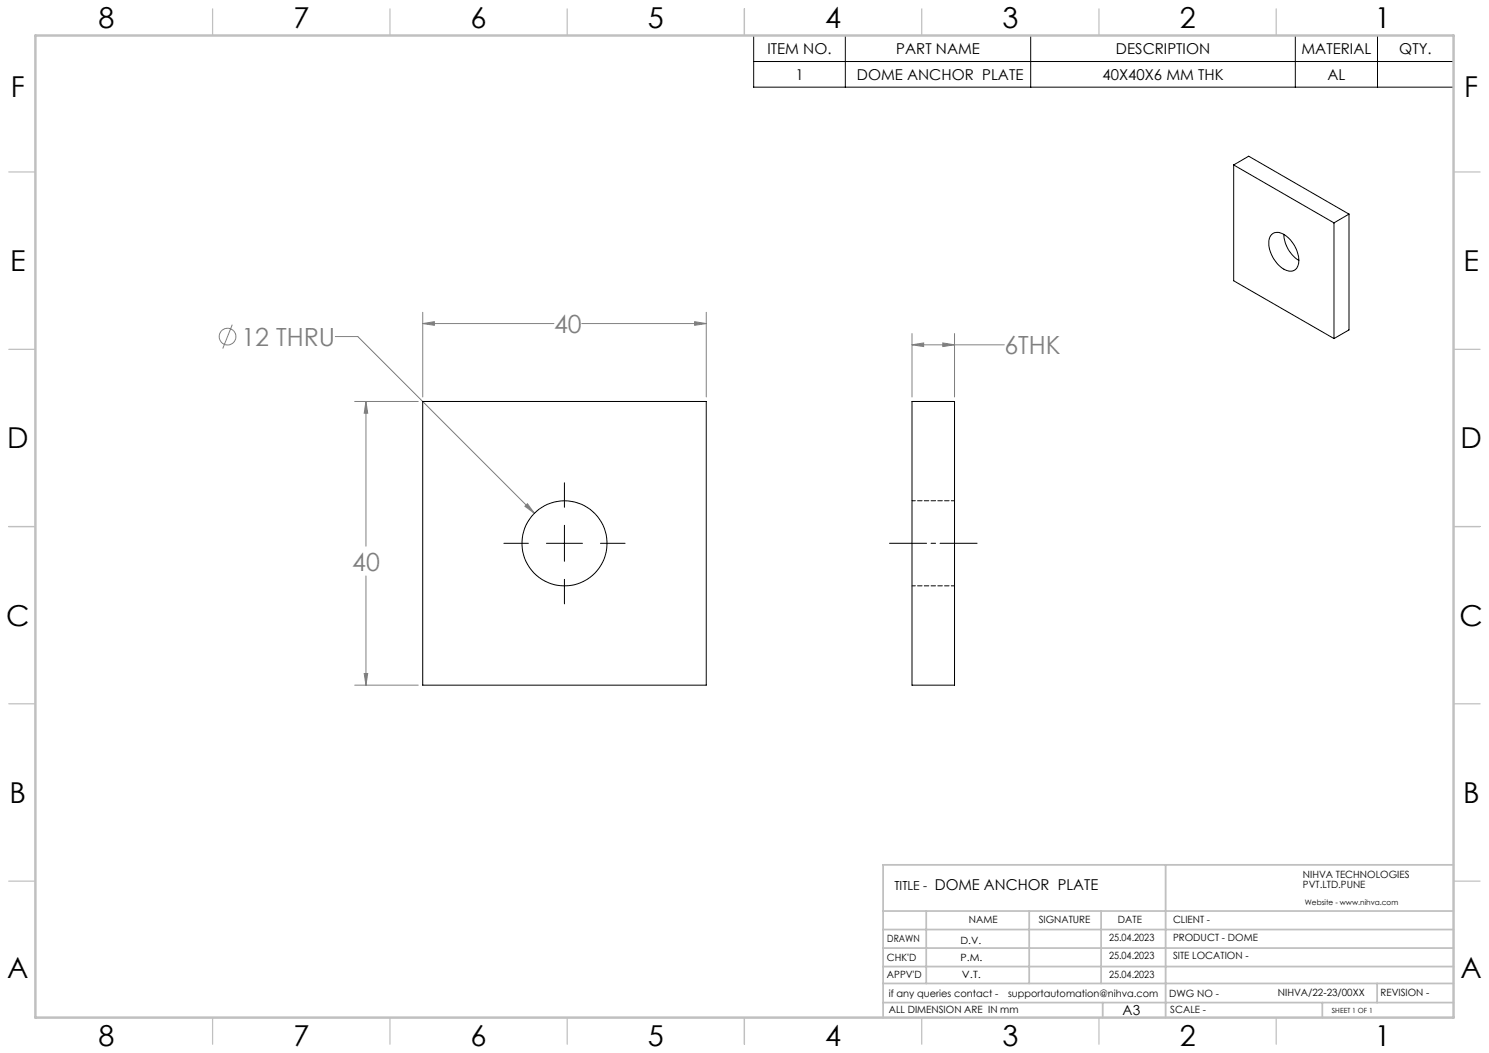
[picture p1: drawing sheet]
<svg xmlns="http://www.w3.org/2000/svg" width="420mm" height="297mm" viewBox="0 0 420 297" stroke-linecap="round" stroke-linejoin="round" font-family="sans-serif">
<g fill="none" stroke="#808080" stroke-width=".28">
<path d="M65.5 91.6l-2.7 6.7M94.6 94.9h6.3l49.8 49.9M119.2 91.3l3.3-.6v1.1zM119.2 88.1v23.9M119.2 91.3h37M164.1 91.3h35.1M195.9 90.7l3.3 .6-3.3 .5zM199.2 88.1v23.9M257.2 97.3l3.3-.6v1.1zM257.2 94.1v17.9M257.2 97.3h26.1M265.9 96.7l3.3 .6-3.3 .5z"/>
<path d="M269.2 94.1v17.9M100 113.2h18M103.2 113.2l.5 3.4h-1zM103.2 113.2v40.9M148.8 142.1l1.9 2.7-2.6-2zM103.2 162.5v30.7M100 193.2h18M102.7 190h1l-.5 3.2z"/>
<circle cx="64.2" cy="95" r="2.35"/>
</g>
<path d="M212.6 10h197.4v14.6h-197.4zM212.6 17.4h197.4M238.4 10v14.6M290.7 10v14.6M365.4 10v14.6M388.5 10v14.6M159.2 136.2v6.9M142.1 153.2h6.9M154.1 153.2h10.2M159.2 148.2v10.1M169.4 153.2h6.9M159.2 163.4v6.9" fill="none" stroke="#000" stroke-width=".28"/>
<path d="M250.9 153.2h24.7" fill="none" stroke="#000" stroke-width=".28" stroke-dasharray="15.2 1.3 1.3 1.3" stroke-dashoffset="4.8"/>
<g fill="none" stroke="#c0c0c0" stroke-width=".35">
<path d="M60 2.5v7.5M110 2.5v7.5M160 2.5v7.5M210 2.5v7.5M260 2.5v7.5M310 2.5v7.5M360 2.5v7.5M2.5 48.5h7.5M410 48.5h7.5M2.5 98.5h7.5M410 98.5h7.5M2.5 148.5h7.5"/>
<path d="M410 148.5h7.5M2.5 198.5h7.5M410 198.5h7.5M2.5 248.5h7.5M410 248.5h7.5M60 287v7.5M110 287v7.5M160 287v7.5M210 287v7.5M260 287v7.5M310 287v7.5M360 287v7.5"/>
</g>
<g fill="none" stroke="#c0c0c0" stroke-width=".5">
<path d="M249.1 257h160.9M261.3 257v20.4M290.3 257v20.4M310.6 257v20.4M328.8 243.9v43.1M410 243.9h-160.9v43.1M249.1 272.6h160.9M249.1 267.4h160.9M249.1 262.2h160.9M249.1 277.4h160.9M388.4 277.4v5.4M249.1 282.8h160.9"/>
<path d="M311 282.8v4.2M373 282.8v4.2"/>
</g>
<path d="M10 10h400v277h-400z" fill="none" stroke="#c0c0c0" stroke-width=".7"/>
<path d="M195.9 90.7l3.3 .6-3.3 .5zM119.2 91.3l3.3-.6v1.1zM103.2 113.2l.5 3.4h-1zM102.7 190h1l-.5 3.2zM148.8 142.1l-.7 .7 2.6 2zM257.2 97.3l3.3-.6v1.1zM265.9 96.7l3.3 .6-3.3 .5z" fill="#808080"/>
<g fill="none" stroke="#000" stroke-width=".28">
<path d="M348 46.5l28.3 16.4M348 46.5l4.2-2.4 28.3 16.3M348 46.5v32.7l28.3 16.3M358.8 66a3.4 3.4 0 0 1 4.3 .8 8.5 8.5 0 0 1 3 8.2 2.46 2.46 0 0 1-4 .9 8.7 8.7 0 0 1-4-8.9zM362.1 66.1a9.2 9.2 0 0 0 4.3 7.3M376.3 62.9v32.6M380.5 60.4v32.7l-4.2 2.4M380.5 60.4l-4.2 2.5M119.2 113.2h80v80h-80zM257.2 113.2h12v80h-12z"/>
<circle cx="159.2" cy="153.2" r="12"/>
</g>
<path d="M269.3 141.2h-12M257.3 165.2h12" fill="none" stroke="#000" stroke-width=".28" stroke-dasharray="1.3 .6" stroke-dashoffset=".3"/>
<g font-size="8.1">
<text x="27.8" y="8">8</text>
<text x="82.8" y="8">7</text>
<text x="132.8" y="8">6</text>
<text x="182.8" y="8">5</text>
<text x="232.8" y="8">4</text>
<text x="282.8" y="8">3</text>
<text x="332.8" y="8">2</text>
<text x="387.8" y="8">1</text>
<text x="3" y="27.2">F</text>
<text x="413" y="27.2">F</text>
<text x="2.8" y="76.5">E</text>
<text x="412.8" y="76.5">E</text>
<text x="2" y="126.5">D</text>
<text x="412" y="126.5">D</text>
<text x="1.7" y="176.5">C</text>
<text x="411.7" y="176.5">C</text>
<text x="2.7" y="226.5">B</text>
<text x="412.7" y="226.5">B</text>
<text x="2" y="275.7">A</text>
<text x="412" y="275.7">A</text>
<text x="27.8" y="295">8</text>
<text x="82.8" y="295">7</text>
<text x="132.8" y="295">6</text>
<text x="182.8" y="295">5</text>
<text x="232.8" y="295">4</text>
<text x="282.8" y="295">3</text>
<text x="332.8" y="295">2</text>
<text x="387.8" y="295">1</text>
</g>
<g font-size="7.1" fill="#808080">
<text x="156.3" y="93.9">40</text>
<text x="68.1" y="97.6">12 THRU</text>
<text x="283.3" y="99.9">6THK</text>
<text x="99.3" y="160.9">40</text>
</g>
<g font-size="4.2">
<text x="216.5" y="15.2">ITEM NO.</text>
<text x="252.8" y="15.2">PART NAME</text>
<text x="314.8" y="15.2">DESCRIPTION</text>
<text x="367.1" y="15.2">MATERIAL</text>
<text x="394.7" y="15.2">QTY.</text>
<text x="224.3" y="22.5">1</text>
<text x="241.7" y="22.5">DOME ANCHOR PLATE</text>
<text x="311" y="22.5">40X40X6 MM THK</text>
<text x="374.4" y="22.5">AL</text>
<text x="263.7" y="251">DOME ANCHOR PLATE</text>
</g>
<text font-size="3.9" x="316.7" y="286.4">A3</text>
<text font-size="3.5" x="252.3" y="251.1">TITLE -</text>
<g font-size="2.8">
<text x="367.5" y="247.7">NIHVA TECHNOLOGIES</text>
<text x="367.5" y="250.5">PVT.LTD.PUNE</text>
<text x="273.3" y="260.4">NAME</text>
<text x="293" y="260.4">SIGNATURE</text>
<text x="315.3" y="260.5">DATE</text>
<text x="330.9" y="260.5">CLIENT -</text>
<text x="250.3" y="265.7">DRAWN</text>
<text x="270.9" y="266.1">D.V.</text>
<text x="312.8" y="265.5">25.04.2023</text>
<text x="330.9" y="265.5">PRODUCT - DOME</text>
<text x="250.2" y="271.1">CHK'D</text>
<text x="250.2" y="275.8">APPV'D</text>
<text x="270.9" y="271.1">P.M.</text>
<text x="271.3" y="275.8">V.T.</text>
<text x="312.8" y="270.6">25.04.2023</text>
<text x="312.8" y="275.8">25.04.2023</text>
<text x="330.9" y="270.6">SITE LOCATION -</text>
<text x="250.7" y="281.1">if any queries contact -</text>
<text x="284.3" y="281.1">supportautomation@nihva.com</text>
<text x="329.8" y="281.3">DWG NO -</text>
<text x="360.5" y="281.1">NIHVA/22-23/00XX</text>
<text x="389.4" y="281.1">REVISION -</text>
<text x="250.7" y="285.6">ALL DIMENSION ARE IN mm</text>
<text x="330.1" y="285.7">SCALE -</text>
</g>
<text font-size="2.1" x="368.1" y="255.1">Website - www.nihva.com</text>
<text font-size="2" x="375.7" y="285.6">SHEET 1 OF 1</text>
</svg>
